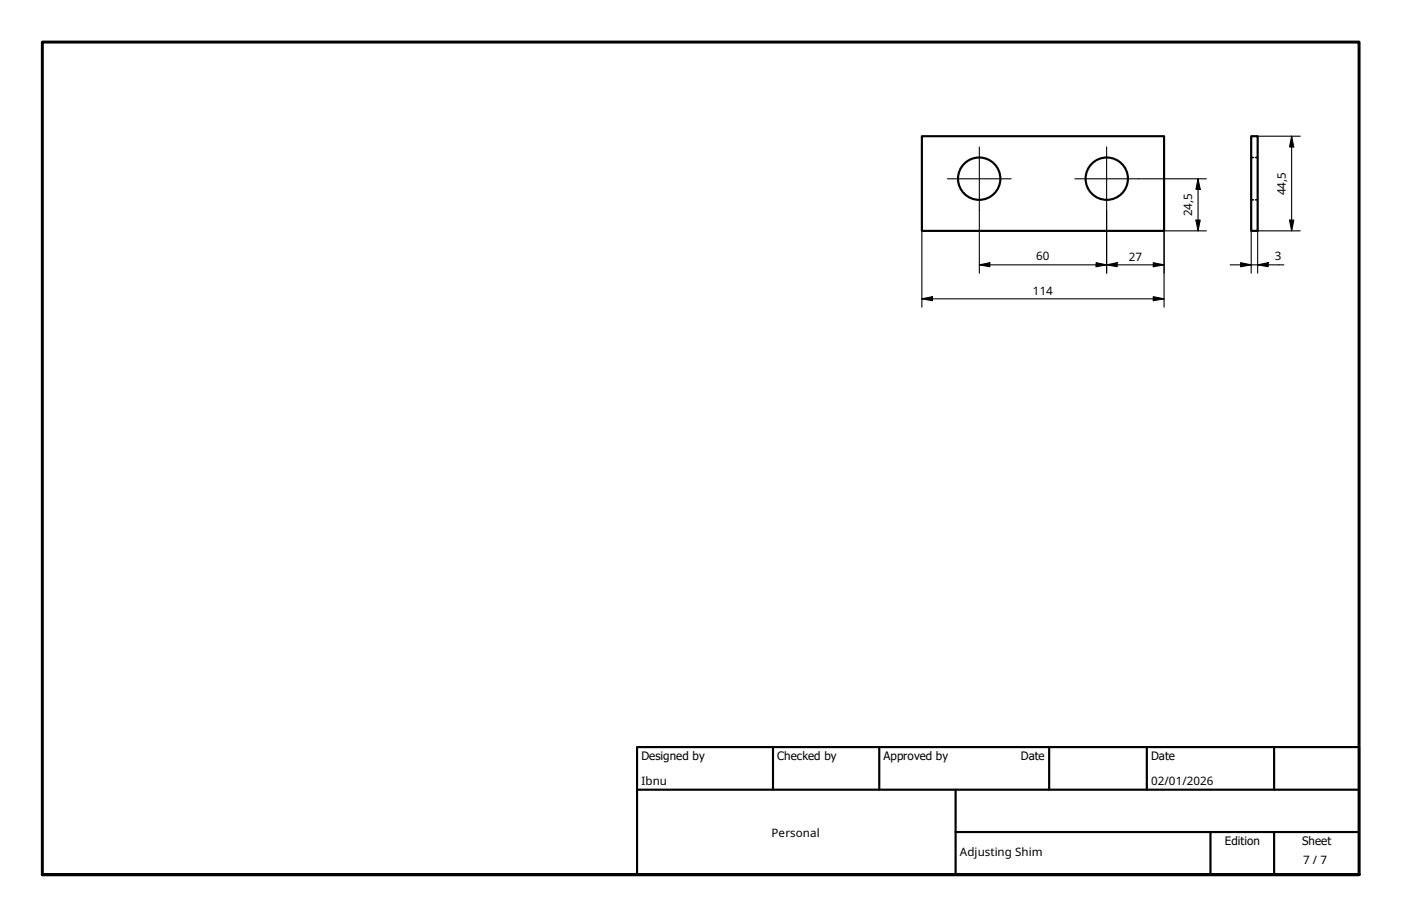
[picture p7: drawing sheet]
<svg xmlns="http://www.w3.org/2000/svg" width="330mm" height="216mm" viewBox="0 0 330 216" stroke-linecap="round" stroke-linejoin="round" font-family="sans-serif">
<!-- layer: Visible (ISO) -->
<g fill="none" stroke="#000" stroke-width=".51">
<path d="M217 32.1h57.1v22.3h-57.1zM294.6 32.1h1.5v22.3h-1.5z"/>
<circle cx="230.5" cy="42.1" r="5"/>
<circle cx="260.6" cy="42.1" r="5"/>
</g>
<!-- layer: Hidden (ISO) -->
<path d="M294.6 37.1h.5M295.6 37.1h.5M294.6 47.1h.5M295.6 47.1h.5" fill="none" stroke="#000" stroke-width=".38"/>
<!-- layer: Border (ISO) -->
<path d="M10 205.9v-196h310v196h-310h310" fill="none" stroke="#000" stroke-width=".7"/>
<!-- layer: Title (ISO) -->
<path d="M150 175.9h170v30h-170zM182 175.9v10M207 175.9v10M247 175.9v10M270 175.9v10M300 175.9v10M150 185.9h170M225 195.9h95M225 185.9v20M285 195.9v10M300 195.9v10" fill="none" stroke="#000" stroke-width=".51"/>
<!-- layer: Dimension (ISO) -->
<g fill="none" stroke="#000" stroke-width=".25">
<path d="M296.1 32.1h10M304.1 32.1l.5 2.5h-1zM304.1 32.1v22.3M217 54.4v17.9M230.6 49.6v14.7M260.5 49.6v14.7M268 42.1h16M281.6 51.8h1l-.5 2.6zM282.1 42.1l.5 2.5h-1zM282.1 42.1v12.3M284 54.4h-9.9v17.9M294.6 54.4v9.9"/>
<path d="M303.6 51.8h1l-.5 2.6zM306.1 54.4h-10v9.9M217 70.4l2.5-.6v1zM217 70.4h57.1M230.6 62.4l2.4-.6v1zM230.6 62.4h43.5M258.1 61.8l2.4 .6-2.4 .4zM260.5 62.4l2.5-.6v1zM271.5 69.8l2.6 .6-2.6 .4zM271.5 61.8l2.6 .6-2.6 .4zM289.6 62.4h12.7M292.1 61.8l2.5 .6-2.5 .4z"/>
<path d="M296.1 62.4l2.5-.6v1z"/>
</g>
<path d="M304.1 32.1l.5 2.5h-1zM281.6 51.8h1l-.5 2.6zM282.1 42.1l.5 2.5h-1zM303.6 51.8h1l-.5 2.6zM217 70.4l2.5-.6v1zM230.6 62.4l2.4-.6v1zM258.1 61.8l2.4 .6-2.4 .4zM260.5 62.4l2.5-.6v1zM271.5 69.8l2.6 .6-2.6 .4zM271.5 61.8l2.6 .6-2.6 .4zM292.1 61.8l2.5 .6-2.5 .4zM296.1 62.4l2.5-.6v1z" fill="#000"/>
<!-- layer: Center Mark (ISO) -->
<path d="M230.6 34.6v15M260.5 34.6v15M223.1 42.1h15M253 42.1h15" fill="none" stroke="#000" stroke-width=".25"/>
<g font-size="2.7">
<text x="302.8" y="46" transform="rotate(-90 302.8 46)">44,5</text>
<text x="280.7" y="50.9" transform="rotate(-90 280.7 50.9)">24,5</text>
<text x="244" y="61.3">60</text>
<text x="265.7" y="61.3">27</text>
<text x="300.2" y="61.3">3</text>
<text x="243.2" y="69.3">114</text>
<text x="151" y="179">Designed by</text>
<text x="183" y="179">Checked by</text>
<text x="208" y="179">Approved by</text>
<text x="240.3" y="178.9">Date</text>
<text x="271" y="178.9">Date</text>
<text x="151" y="184.8">Ibnu</text>
<text x="271" y="184.8">02/01/2026</text>
<text x="181.7" y="197">Personal</text>
<text x="226" y="201.6">Adjusting Shim</text>
<text x="288.4" y="199">Edition</text>
<text x="306.6" y="199">Sheet</text>
<text x="306.8" y="203.4">7 / 7</text>
</g>
</svg>
